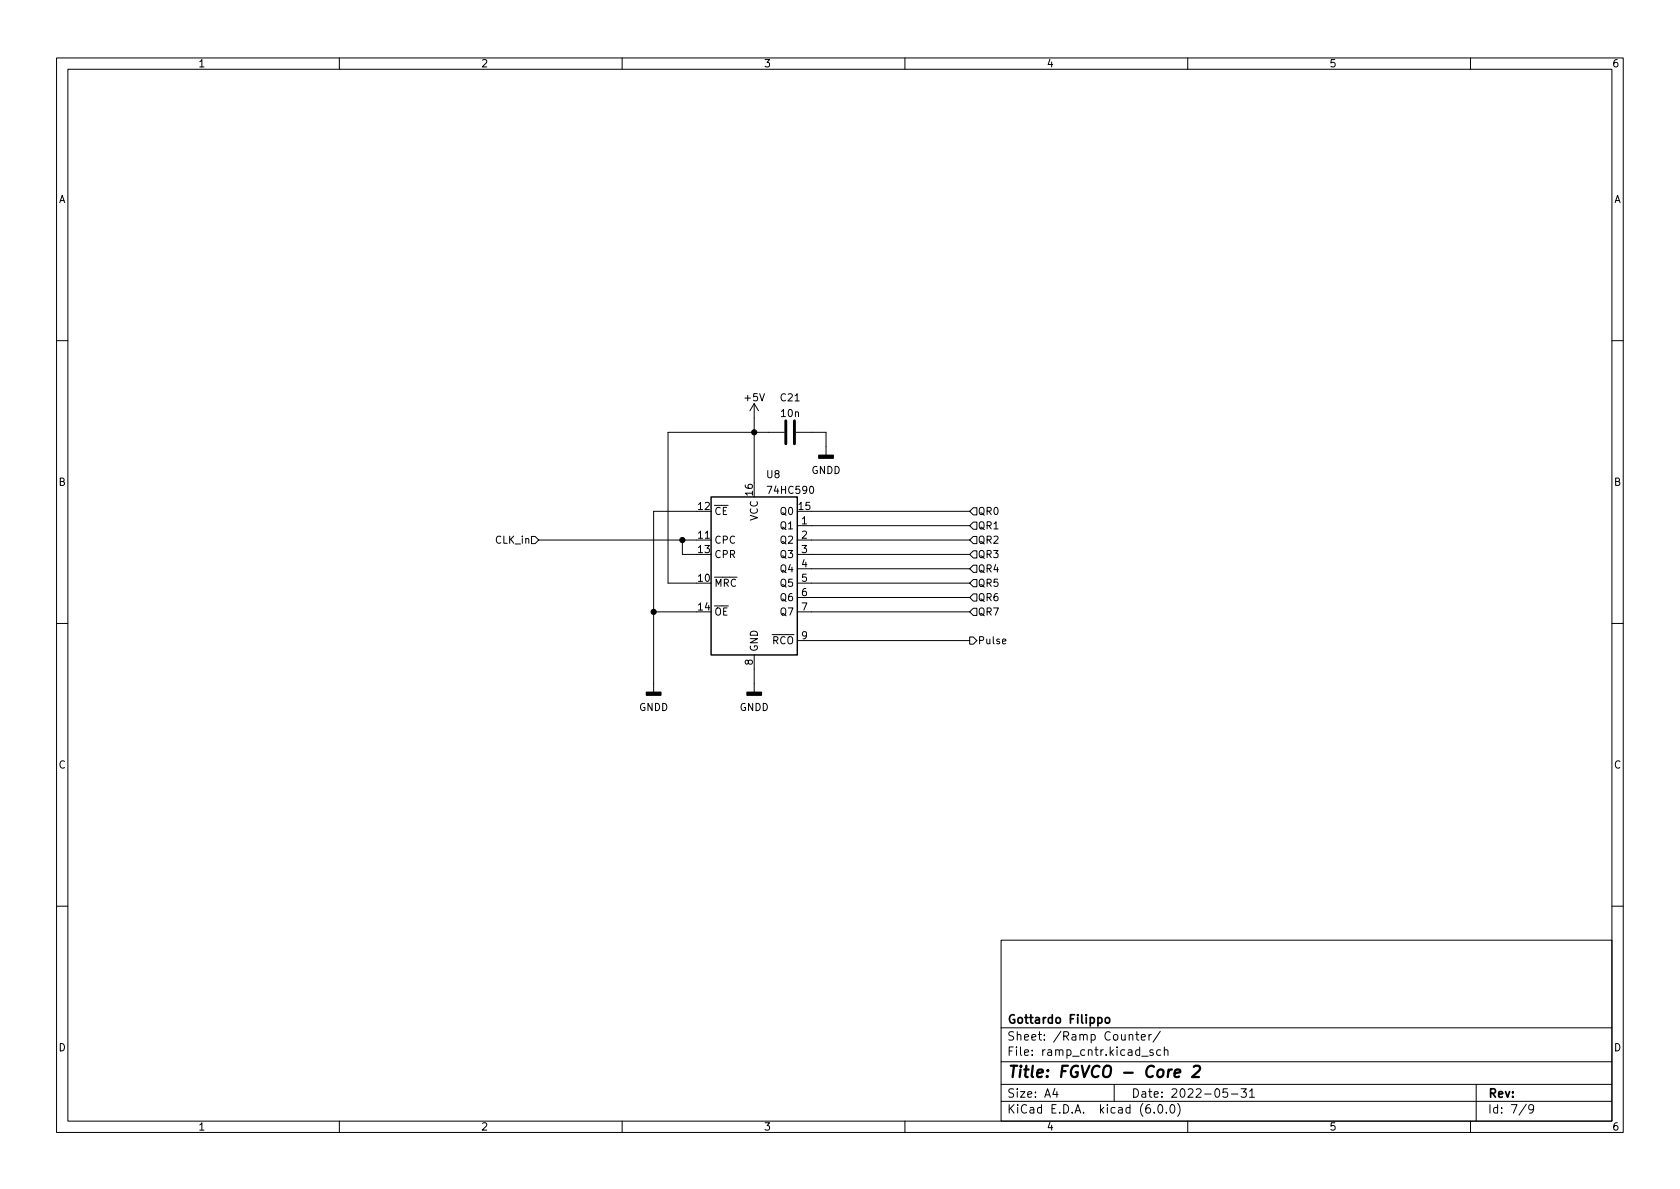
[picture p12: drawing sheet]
<svg xmlns="http://www.w3.org/2000/svg" width="297mm" height="210mm" viewBox="0 0 297 210" stroke-linecap="round" stroke-linejoin="round" font-family="sans-serif">
<g fill="none" stroke="#000" stroke-width=".18">
<path d="M10 10.2h277v190.1h-277zM12 12.2h273v186.1h-273zM60 10.2v2M110 10.2v2M160 10.2v2M210 10.2v2M260 10.2v2M10 60.2h2M133.3 71.4v13.9M133.3 71.4l-.7 1.2M133.3 71.4l.8 1.2M138.7 76.4h-20.6v26.7h5.1"/>
<path d="M140.7 76.4h5.3v4.1M285 60.2h2M94 94.9h.6l.6 .6-.6 .6h-.6zM95.2 95.5h30.5M120.6 95.5v2.5h2.6M123.2 90.4h-7.6v32M141 93h30.4M141 95.5h30.4M141 98h30.4M143.5 90.4h27.9M172.1 94.9h.6v1.2h-.6l-.7-.6zM172.1 97.4h.6v1.3h-.6l-.7-.7z"/>
<path d="M172.1 89.8h.6v1.3h-.6l-.7-.7zM172.1 99.9h.6v1.3h-.6l-.7-.6zM172.1 92.3h.6v1.3h-.6l-.7-.6zM10 110.2h2M115.6 108.2h7.6M133.3 115.8v6.6M141 100.6h30.4M141 103.1h30.4M141 105.7h30.4M141 108.2h30.4M141 113.3h30.4M171.4 112.6h.7l.6 .7-.6 .6h-.7z"/>
<path d="M172.1 102.5h.6v1.3h-.6l-.7-.7zM172.1 107.6h.6v1.2h-.6l-.7-.6zM172.1 105h.6v1.3h-.6l-.7-.6zM177.3 113.4l.6-.1-.1-.2-.4-.1-.1 .2v.6h.5M285 110.2h2M10 160.2h2M177 166.3h108v32h-108zM285 160.2h2M60 198.3v2M110 198.3v2M160 198.3v2M177 194.8h108"/>
<path d="M177 191.8h108M177 187.8h108M177 181.8h108M186.5 192.5l-.4 1h1M186.9 193v1M197 191.8v3M199.6 183.1l.3-.2 .3 .1 .1 .9M200.8 182.9h.6M201 182.4v1.3l.4 .2M201.8 183.4l.7-.1-.1-.3-.4-.1-.2 .2 .1 .8h.5M201.9 186.8h1.1M203.1 182.9v1"/>
<path d="M203.6 182.9l-.3 .1-.2 .2M203.9 185.7l-.4-.1-.2 .2 .1 .3 .5 .1v.4h-.6M204.1 196.7v.1M204.9 195.4l.2-.1a.81 .81 0 0 1 .6 .7 .81 .81 0 0 1-.3 .8h-.2a.81 .81 0 0 1-.6-.6 .81 .81 0 0 1 .3-.8zM205.1 182.4l-1.2 1.9M205.2 185.7l-.4-.1-.3 .3v.4l.1 .3h.6M205.9 185.8l.2-.2 .3 .1 .1 .9M205.9 185.1v1.5M206.2 196.7v.1M207.1 195.4l.1-.1a.81 .81 0 0 1 .6 .7 .81 .81 0 0 1-.3 .8h-.1a.81 .81 0 0 1-.6-.6 .81 .81 0 0 1 .3-.8zM208.2 195.1a1.72 1.72 0 0 1 0 2.3M210 198.3v2"/>
<path d="M217 192.5h-.7l-.1 .7 .2-.1 .5 .1 .2 .2-.1 .5-.2 .1-.6-.1M217.7 193.5h1.2M219.4 192.5h1l-.5 .6 .4 .1v.7l-.2 .1h-.5l-.2-.1M220.9 193l.5-.5v1.5M220.9 194h.9M260 198.3v2M261 191.8v6.5M269.9 195.3l-1.3 1.9M271.2 196l-.3 .3h-.3l-.3-.3 .1-.6 .5-.1 .2 .2a.99 .99 0 0 1-.4 1.3h-.3"/>
</g>
<path d="M207.7 189.8l1-.2-.1-.4-.5-.1-.4 .3v1l.2 .1 .6-.1M211.1 188.7l.3-.2h.5a.45 .45 0 0 1 .3 .5l-.2 .3-1.2 1.2h1.2" fill="none" stroke="#000" stroke-width=".4"/>
<path d="M195.5 180.1l.2-.2 .4 .2 .1 .5-.1 .3h-.4l-.2-.1z" fill="none" stroke="#000" stroke-width=".3"/>
<path d="M144.8 80.5h2.5v.5h-2.5zM114.3 122.4h2.5v.5h-2.5zM132.1 122.4h2.5v.5h-2.5z" fill="#000" stroke="#000" stroke-width=".25"/>
<path d="M125.7 87.9h15.3v27.9h-15.3z" fill="none" stroke="#000" stroke-width=".25"/>
<path d="M138.9 74.4v4.1M140.5 74.4v4.1" fill="none" stroke="#000" stroke-width=".51"/>
<g fill="#000" stroke="#000" stroke-width=".18">
<circle cx="133.3" cy="76.4" r=".46"/>
<circle cx="120.6" cy="95.5" r=".46"/>
<circle cx="115.6" cy="108.2" r=".46"/>
</g>
<text font-size="2.8" x="178" y="190.6">Title: FGVCO - Core 2</text>
<g font-size="2.1">
<text x="178" y="184">Sheet: /Ramp Counter/</text>
<text x="178" y="181">Gottardo Filippo</text>
<text x="178" y="186.7">File: ramp_cntr.kicad_sch</text>
<text x="178" y="196.9">KiCad E.D.A. kicad (6.0.0)</text>
<text x="178" y="194.1">Size: A4</text>
<text x="200" y="194.1">Date: 2022-05-31</text>
<text x="263" y="194.1">Rev:</text>
<text x="263" y="196.9">Id: 7/9</text>
</g>
<g font-size="1.8">
<text x="35" y="11.9">1</text>
<text x="85" y="11.9">2</text>
<text x="135" y="11.9">3</text>
<text x="185" y="11.9">4</text>
<text x="235" y="11.9">5</text>
<text x="285" y="11.9">6</text>
<text x="10.3" y="35.9">A</text>
<text x="285.3" y="35.9">A</text>
<text x="131.8" y="70.9">+5V</text>
<text x="138.1" y="71">C21</text>
<text x="138.2" y="73.7">10n</text>
<text x="143.4" y="83.8">GNDD</text>
<text x="10.3" y="85.9">B</text>
<text x="133.1" y="87.6" transform="rotate(-90 133.1 87.6)">16</text>
<text x="135.6" y="84.5">U8</text>
<text x="136" y="87.3">74HC590</text>
<text x="285.3" y="85.9">B</text>
<text x="123.5" y="95.2">11</text>
<text x="123.5" y="90.2">12</text>
<text x="126.2" y="91.1">~{CE}</text>
<text x="134" y="92.1" transform="rotate(-90 134 92.1)">VCC</text>
<text x="138.1" y="93.6">Q1</text>
<text x="138.1" y="91.1">Q0</text>
<text x="141.3" y="90.2">15</text>
<text x="141.7" y="92.7">1</text>
<text x="141.7" y="95.2">2</text>
<text x="172.8" y="91.1">QR0</text>
<text x="172.8" y="93.6">QR1</text>
<text x="87.7" y="96.1">CLK_in</text>
<text x="123.5" y="97.8">13</text>
<text x="126.2" y="96.1">CPC</text>
<text x="126.2" y="98.7">CPR</text>
<text x="138.1" y="96.1">Q2</text>
<text x="138.1" y="98.7">Q3</text>
<text x="138.1" y="101.2">Q4</text>
<text x="141.7" y="97.8">3</text>
<text x="141.7" y="100.3">4</text>
<text x="172.8" y="96.1">QR2</text>
<text x="172.8" y="98.7">QR3</text>
<text x="172.8" y="101.2">QR4</text>
<text x="123.5" y="102.9">10</text>
<text x="123.5" y="107.9">14</text>
<text x="126.2" y="103.8">~{MRC}</text>
<text x="138.1" y="103.8">Q5</text>
<text x="138.1" y="106.3">Q6</text>
<text x="141.7" y="102.9">5</text>
<text x="141.7" y="105.4">6</text>
<text x="141.7" y="107.9">7</text>
<text x="172.8" y="103.8">QR5</text>
<text x="172.8" y="106.3">QR6</text>
<text x="126.2" y="108.8">~{OE}</text>
<text x="135.2" y="113.9">~{RCO}</text>
<text x="138.1" y="108.8">Q7</text>
<text x="141.7" y="113">9</text>
<text x="172.8" y="108.8">QR7</text>
<text x="172.8" y="113.9">Pulse</text>
<text x="133.1" y="117.6" transform="rotate(-90 133.1 117.6)">8</text>
<text x="134" y="115.3" transform="rotate(-90 134 115.3)">GND</text>
<text x="113" y="125.7">GNDD</text>
<text x="130.7" y="125.7">GNDD</text>
<text x="10.3" y="135.9">C</text>
<text x="285.3" y="135.9">C</text>
<text x="10.3" y="185.9">D</text>
<text x="285.3" y="185.9">D</text>
<text x="35" y="199.9">1</text>
<text x="85" y="199.9">2</text>
<text x="135" y="199.9">3</text>
<text x="185" y="199.9">4</text>
<text x="235" y="199.9">5</text>
<text x="285" y="199.9">6</text>
</g>
</svg>
